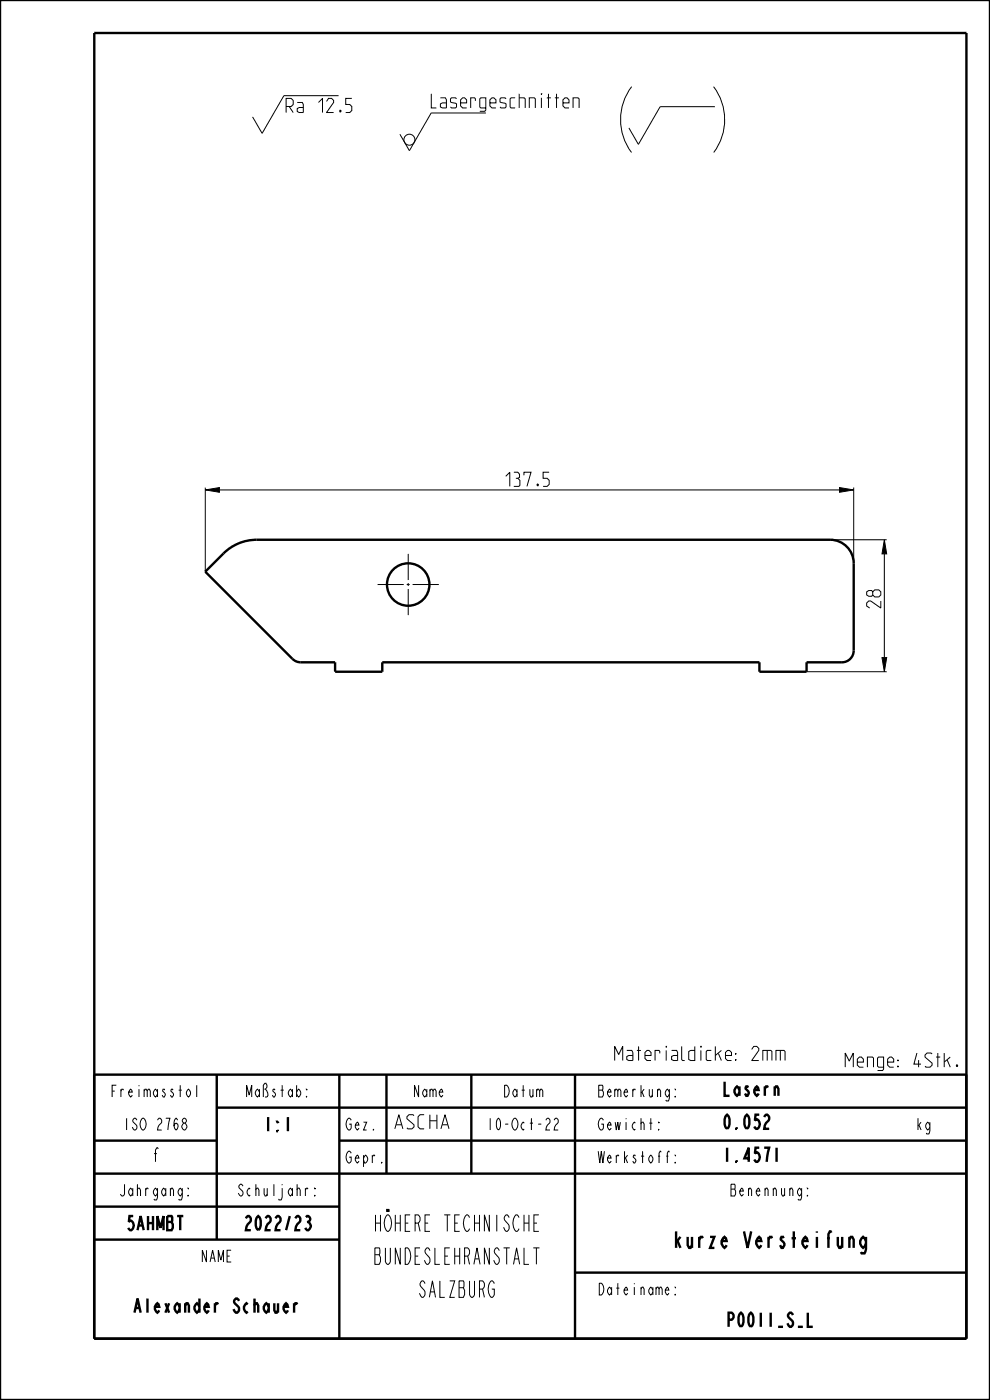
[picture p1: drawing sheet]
<svg xmlns="http://www.w3.org/2000/svg" width="210mm" height="297mm" viewBox="0 0 210 297" stroke-linecap="round" stroke-linejoin="round" font-family="sans-serif">
<path d="M43.5 103.9l3-.5v1zM178.1 103.4l3 .5-3 .5zM187.6 114.5l.5 3h-1zM187.1 139.5h1l-.5 3z" fill="#000"/>
<g fill="none" stroke="#000" stroke-width=".21">
<path d="M134 18.4a11.6 11.6 0 0 0 0 13.9M151.4 18.4a11.6 11.6 0 0 1 0 13.9M71.8 20.3h-11.6l-4.6 8-2-3.5M103.1 24h-11.6l-4.7 8-2-3.5M151.6 22.6h-11.6l-4.6 8-2-3.5M43.5 103.9l3-.5v1zM43.5 103.4v17.9M46.5 103.9h131.6M176.1 114.5h12M178.1 103.4l3 .5-3 .5zM181.1 103.4v16.1M187.6 114.5l.5 3h-1z"/>
<path d="M187.6 117.5v22M187.1 139.5h1l-.5 3zM171.1 142.5h17"/>
<circle cx="86.8" cy="29.6" r="1.17"/>
</g>
<g fill="none" stroke="#000" stroke-width=".51">
<path d="M0 0h210v297h-210zM20 7h185v277h-185zM20 228h185v56M46 235h159M46 228v35M72 228v56M82 228v21M100 228v21M122 228v56M20 242h26M20 249h185M20 256h52"/>
<path d="M72 242h133M20 263h52M122 270h83"/>
</g>
<!-- layer: A_ACHSEN -->
<g fill="none" stroke="#000" stroke-width=".51">
<path d="M54.5 114.5a10 10 0 0 0-7.1 2.9l-3.9 3.9 18.8 18.7 .7 .4 .8 .1h7.3v2h10v-2h80v2h10v-2h7.5a2.5 2.5 0 0 0 2.5-2.5"/>
<circle cx="86.6" cy="124" r="4.5"/>
</g>
<path d="M86.6 117.5v5.6M80.1 124h5.5M86.3 124h.6M86.6 123.7v.6M86.6 124.9v5.6M87.5 124h5.6" fill="none" stroke="#000" stroke-width=".21"/>
<!-- layer: A_RUNDUNGEN -->
<path d="M54.5 114.5h121.6a5 5 0 0 1 5 5v18.5" fill="none" stroke="#000" stroke-width=".51"/>
<g font-size="4.6">
<text x="77.1" y="261.2">HÖHERE TECHNISCHE</text>
<text x="77.1" y="268.2">BUNDESLEHRANSTALT</text>
<text x="140.3" y="264.7">kurze Versteifung</text>
<text x="87.6" y="275.2">SALZBURG</text>
</g>
<g font-size="3.9">
<text x="60.7" y="23.9">Ra 12.5</text>
<text x="91.5" y="22.9">Lasergeschnitten</text>
<text x="107.3" y="103.2">137.5</text>
<text x="186.8" y="129" transform="rotate(-90 186.8 129)">28</text>
<text x="129.8" y="225">Materialdicke: 2mm</text>
<text x="178.7" y="226.4">Menge: 4Stk.</text>
<text x="153.2" y="232.5">Lasern</text>
<text x="55.5" y="240">1:1</text>
<text x="83.2" y="239.5">ASCHA</text>
<text x="153.2" y="239.5">0.052</text>
<text x="31.6" y="246.5">f</text>
<text x="153.2" y="246.5">1.4571</text>
<text x="26" y="261">5AHMBT</text>
<text x="50.8" y="261">2022/23</text>
<text x="26.1" y="278.5">Alexander Schauer</text>
<text x="152.9" y="281.5">P0011_S_L</text>
</g>
<g font-size="3.3">
<text x="22.3" y="232.7">Freimasstol</text>
<text x="51.2" y="232.7">Maßstab:</text>
<text x="87.1" y="232.7">Name</text>
<text x="106.1" y="232.7">Datum</text>
<text x="127.1" y="232.7">Bemerkung:</text>
<text x="25.2" y="239.7">ISO 2768</text>
<text x="73.2" y="239.7">Gez.</text>
<text x="102.2" y="239.7">10-Oct-22</text>
<text x="127.1" y="239.7">Gewicht:</text>
<text x="194.2" y="239.7">kg</text>
<text x="73.2" y="246.7">Gepr.</text>
<text x="127.1" y="246.7">Werkstoff:</text>
<text x="24.2" y="253.7">Jahrgang:</text>
<text x="49.2" y="253.7">Schuljahr:</text>
<text x="153.7" y="253.7">Benennung:</text>
<text x="42.1" y="267.7">NAME</text>
<text x="127.1" y="274.7">Dateiname:</text>
</g>
</svg>
